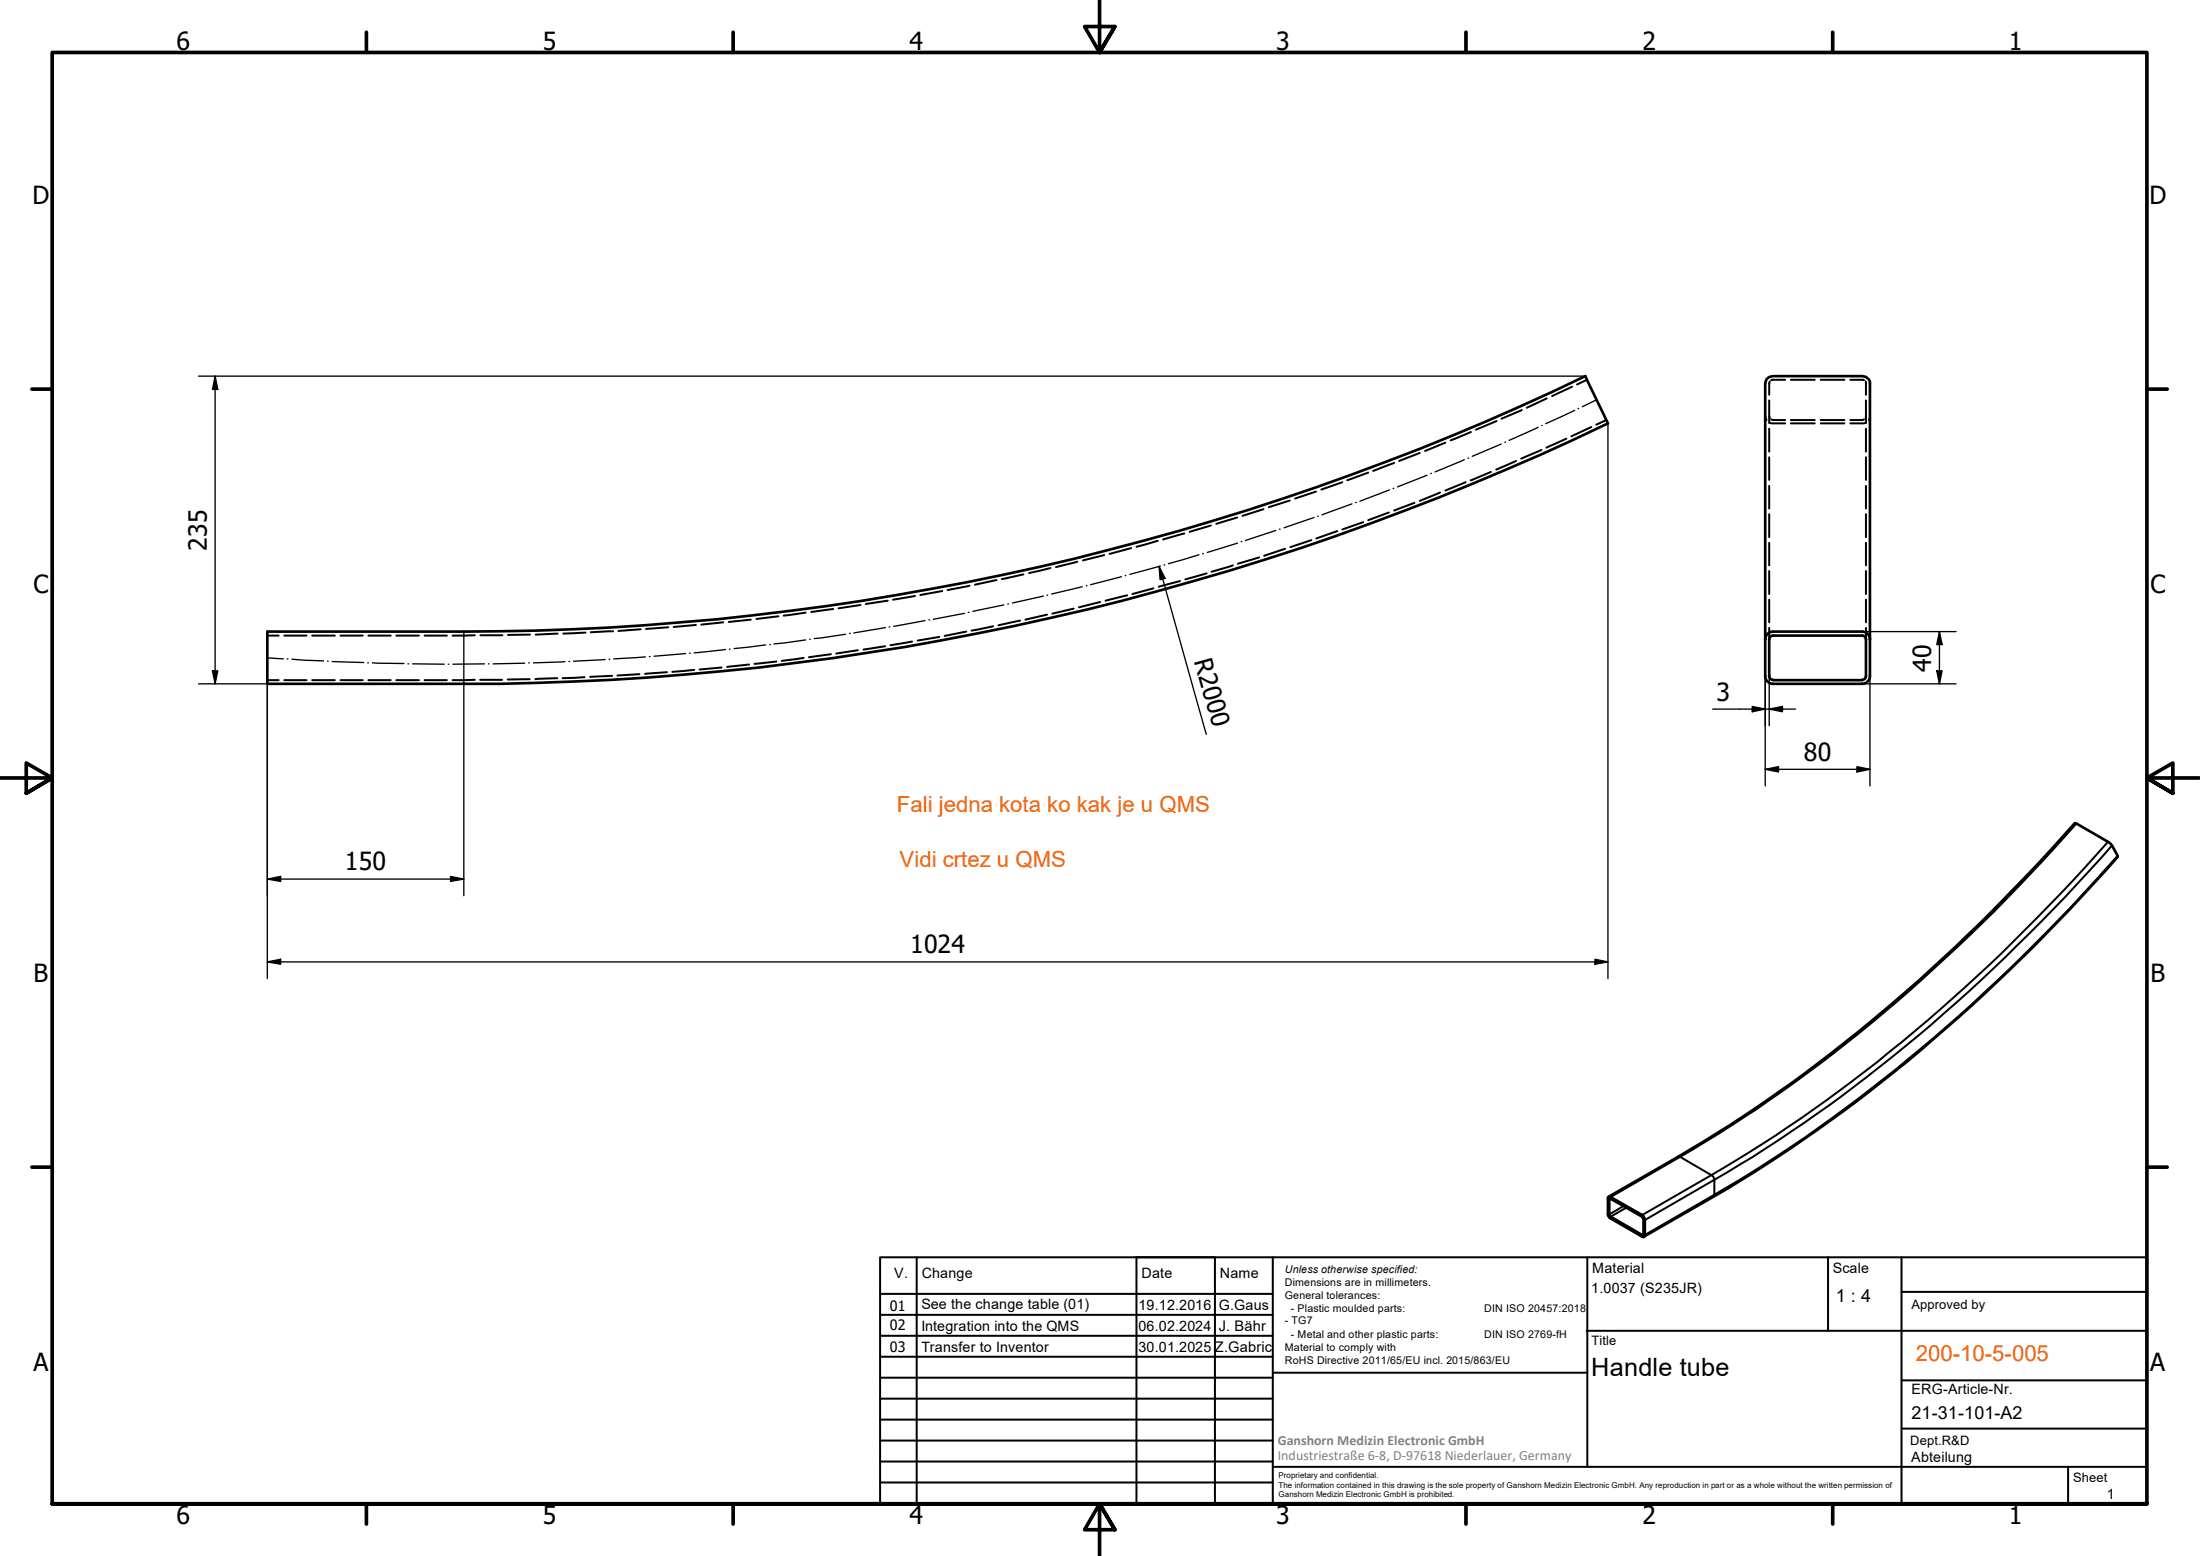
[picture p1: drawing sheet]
<svg xmlns="http://www.w3.org/2000/svg" width="420mm" height="297mm" viewBox="0 0 420 297" stroke-linecap="round" stroke-linejoin="round" font-family="sans-serif">
<!-- layer: Hidden (ISO) -->
<g fill="none" stroke="#000" stroke-width=".38">
<path d="M290.6 78.3l-3.8 1.6M295.4 76.1l-3.8 1.7M300.2 73.8l-3.8 1.8M303.1 72.5l-1.9 .9M337.1 79.5l.3 .7M337.9 79.5l.1 .3M337.9 76.4v4.4M338 72.8l-.1 .4v2.2M340.9 72.5l-2.6 .1M342 72.5h4.6M347.7 72.5h4.5M353.4 72.5l2.6 .1"/>
<path d="M356.3 72.8l.1 2.6M356.4 76.4v4.4M356.4 79.5l-.1 .3M357.1 79.5l-.2 .7M236.3 98.8l-4 1.2M241.3 97.2l-4 1.3M246.3 95.6l-4 1.2M251.3 93.8l-4 1.4M256.3 92.1l-4 1.4M260.3 99.7l-4 1.4M261.3 90.2l-4 1.5M265.2 97.8l-3.9 1.5"/>
<path d="M266.3 88.4l-4 1.5M270.1 96l-3.8 1.5M271.1 86.5l-3.9 1.5M275 94l-3.9 1.6M276 84.5l-3.8 1.6M279.9 92.1l-3.9 1.5M280.9 82.5l-3.8 1.6M284.7 90.1l-3.8 1.6M285.8 80.4l-3.9 1.6M289.6 88l-3.8 1.6M294.4 85.9l-3.9 1.7M299.1 83.7l-3.8 1.8"/>
<path d="M303.9 81.5l-3.8 1.8M306.8 80.2l-1.9 .9M337.9 81.8v4.4M337.9 87.3v4.3M337.9 92.8v4.3M337.9 98.2v4.3M337.9 80.7l.4 .1h2.6M338.3 80.1l.3 .1h2.3M342 80.2h4.6M342 80.8h4.6M347.7 80.2h4.5M347.7 80.8h4.5"/>
<path d="M356 80.1l-.3 .1h-2.3M356.4 80.7l-.4 .1h-2.6M356.4 81.8v4.4M356.4 87.3v4.3M356.4 92.8v4.3M356.4 98.2v4.3M127.6 119.7l-4.2 .4M132.9 119.3l-4.2 .4M138.1 118.8l-4.2 .4M143.4 118.3l-4.2 .4M148.7 117.7l-4.2 .5M153.9 117l-4.2 .5"/>
<path d="M159.1 116.3l-4.2 .5M164.3 115.5l-4.2 .6M169.5 114.7l-4.1 .6M174.8 113.8l-4.2 .7M180 112.8l-4.2 .8M185.2 111.8l-4.2 .8M189.7 119.6l-4.2 .8M190.3 110.7l-4.1 .9M194.8 118.5l-4.1 .9M195.5 109.7l-4.2 .8M200 117.3l-4.2 1M200.6 108.4l-4.1 1"/>
<path d="M205 116.2l-4 .9M205.7 107.2l-4 1.1M210.1 114.9l-4 1M210.9 106l-4.1 1M215.3 113.7l-4.2 1M216 104.6l-4.1 1.1M220.3 112.3l-4 1.1M221.1 103.2l-4.1 1.2M225.4 110.9l-4.1 1.1M226.2 101.8l-4.1 1.2M230.4 109.5l-4 1.1M231.3 100.3l-4.1 1.2"/>
<path d="M235.5 107.9l-4.1 1.2M240.5 106.4l-4.1 1.2M245.4 104.8l-4 1.3M250.4 103.1l-4 1.3M255.4 101.4l-4 1.4M337.9 103.6v4.3M337.9 109v4.4M337.9 114.5v4.3M337.9 119.9v2.1M356.4 103.6v4.3M356.4 109v4.4M356.4 114.5v4.3"/>
<path d="M356.4 119.9v2.1M51.1 129.8h2.1M51.1 121.3h2.1M54.3 129.8h4.2M54.3 121.3h4.2M59.6 129.8h4.3M59.6 121.3h4.3M65 129.8h4.3M65 121.3h4.3M70.4 129.8h4.2M70.4 121.3h4.2M75.7 129.8h4.3"/>
<path d="M75.7 121.3h4.3M81.1 129.8h4.2M81.1 121.3h4.2M90.7 129.8h-4.3M90.7 121.3h-4.3M91.7 129.8h4.2M91.8 121.3h4.1M101.2 129.7h-4.2M101.2 121.1l-4.2 .1M106.4 129.5l-4.2 .2M106.5 121l-4.2 .1M111.6 129.3l-4.2 .2"/>
<path d="M111.8 120.8l-4.2 .2M116.9 129l-4.2 .2M117.1 120.5l-4.3 .2M122.1 128.7l-4.2 .3M122.4 120.1l-4.3 .3M127.4 128.3l-4.2 .3M132.6 127.9l-4.2 .4M137.8 127.4l-4.2 .4M143.1 126.9l-4.2 .4M148.3 126.3l-4.2 .4M153.5 125.6l-4.2 .6M158.7 124.9l-4.2 .6"/>
<path d="M163.8 124.1l-4.1 .7M169 123.4l-4.1 .6M174.2 122.5l-4.1 .7M179.4 121.6l-4.1 .7M184.5 120.6l-4.1 .8"/>
</g>
<!-- layer: Visible (ISO) -->
<g fill="none" stroke="#000" stroke-width=".51">
<path d="M51.1 120.6h37.5a494.1 494.1 0 0 0 214.2-48.8l4.3 9a504.7 504.7 0 0 1-218.5 49.7h-37.5zM337.1 129.1l.1-56.2a1.48 1.48 0 0 1 1.4-1.1h17.1l.9 .3a1.1 1.1 0 0 1 .5 1.1v55.9M337.1 129a1.49 1.49 0 0 0 1.5 1.5M337.9 129a.73 .73 0 0 0 .7 .8M337.9 122v7.1M338.6 121.3a.73 .73 0 0 0-.7 .8M338.6 120.6a1.49 1.49 0 0 0-1.5 1.5M338.6 121.3h17a.73 .73 0 0 1 .8 .8M338.6 120.6h17a1.49 1.49 0 0 1 1.5 1.5M338.6 129.8h17.1M356.4 122v7.1M356.4 129a.73 .73 0 0 1-.8 .8"/>
<path d="M357.1 129a1.49 1.49 0 0 1-1.5 1.5h-17M307.1 228.6l.2-.1h.3l6 3.5 .3 .3 .2 .5v3l-.2 .3h-.3l-6.3-3.7-.2-.4zM307.2 228.5l13.3-7.7a300 300 0 0 0 62.2-49.2l6.9-7.1 6.6-7.4 .4 .1 6.4 3.8 .4 .4 1 2a323.9 323.9 0 0 1-64.7 57.3l-9.9 6.3-15.9 9.1M307.3 228.8h.2l6.2 3.5 .2 .4-.1 3.1-6.4-3.7z"/>
</g>
<!-- layer: Visible Narrow (ISO) -->
<path d="M396.6 157.2a316.8 316.8 0 0 1-68.4 59.3l-7.3 4.3h-.4M402.6 160.7a330.2 330.2 0 0 1-58.6 52.8l-7.4 4.9-9.8 5.9 .4 .3 .2 .6M403.4 161.4a326.3 326.3 0 0 1-58.8 53l-9.8 6.4-7.4 4.4M404.4 163.4a327.3 327.3 0 0 1-64.5 57l-5.1 3.2-7.4 4.5-.2 .4M307.6 228.5l13.3-7.7 5.9 3.5-13.2 7.7M307.6 228.8l-.3 .2M310.1 230.2l-2.8 1.6M310.6 230.6l-3 1.7M313.9 235.6l-.3 .2M327.4 225.2v2.9l-13.3 7.7M327.4 225.2l-13.3 7.7" fill="none" stroke="#000" stroke-width=".38"/>
<!-- layer: Border (ISO) -->
<g fill="none" stroke="#000" stroke-width=".7">
<path d="M70 6.1v3.9M140 6.1v3.9M210 0v10l-2.9-4.9h5.8l-2.9 4.9 2.9-4.9M280 6.1v3.9M350 6.1v3.9M6.1 74.3h3.9M410 74.3h3.9M0 148.5h10l-5-2.8v5.7l5-2.9-5 2.9M420 148.5h-10l5-2.8v5.7l-5-2.9 5 2.9M6.1 222.8h3.9M410 222.8h3.9M10 287.1v-277.1h400v277.1h-400h400"/>
<path d="M70 287.1v3.8M140 287.1v3.8M212.9 292l-2.9-4.9 2.9 4.9h-5.8l2.9-4.9v9.9M280 287.1v3.8M350 287.1v3.8"/>
</g>
<!-- layer: TitleBlock -->
<g fill="none" stroke="#000" stroke-width=".38">
<path d="M168.1 251h75M168.1 247h75M168.1 255h75M168.1 259h75M175.1 240v47M216.9 240h15M217 240v47M232 240v47M243.1 240.1v46.9h-75v-47h241.9v47.1h-167M303 254h107M303.1 240v40M349.1 240v14"/>
<path d="M363.2 240v47.1M363.2 246.6h46.8M168.1 271h75M168.1 263h75M168.1 267h75M168.1 275h75M168.1 279h75M243.1 262.1h60M363.2 272.7h46.8M363.2 263.5h46.8M168.1 283h75M216.9 287h15"/>
<path d="M243.1 280h166.9M395 280.1v7"/>
</g>
<!-- layer: Sketch Geometry (ISO) -->
<g fill="none" stroke="#000" stroke-width=".25">
<path d="M300.7 78.3l-5.5 2.6M301.5 78h-.1M304.9 76.3l-2.7 1.3M251 98.8l-5.8 2M251.7 98.5h.1M258.2 96.2l-5.7 2.1M258.9 95.9h.1M265.4 93.5l-5.7 2.2M266.2 93.2l-.1 .1M272.5 90.7l-5.6 2.2M273.4 90.3l-.2 .1M279.7 87.7l-5.6 2.4"/>
<path d="M280.5 87.4l-.1 .1M286.7 84.8l-5.5 2.3M287.5 84.4h-.1M293.8 81.6l-5.6 2.5M294.5 81.2l-.1 .1M169.1 119.8l-6 1M169.8 119.7h.1M176.7 118.5l-6 1.1M177.4 118.3h.1M184.2 117.1l-6 1.1M184.9 116.9h.1M191.7 115.5l-5.9 1.2"/>
<path d="M192.5 115.3h.1M199.3 113.8l-5.9 1.3M200.1 113.6l-.1 .1M206.7 112l-5.8 1.4M207.5 111.8h.1M214.2 110.1l-5.9 1.5M215 109.8l-.1 .1M221.6 108.1l-5.8 1.6M222.4 107.8l-.1 .1M229 105.9l-5.9 1.7M229.8 105.6l-.1 .1M236.3 103.7l-5.7 1.8"/>
<path d="M237.2 103.4h-.2M243.6 101.3l-5.7 1.9M244.3 101h.2M51.1 125.6l3 .2M54.9 125.8h.1M55.8 125.8l6 .4M62.5 126.2h.2M63.4 126.3l6.1 .2M70.2 126.5h.2M71.1 126.5l6.1 .2M77.9 126.7h.1M78.8 126.7l6 .1"/>
<path d="M85.6 126.8h.1M92.5 126.7l-6 .1M93.3 126.7h.1M100.2 126.6l-6 .1M101 126.5h.1M107.9 126.3l-6 .2M108.6 126.3h.2M115.6 125.9l-6.1 .3M116.3 125.8h.2M123.3 125.4l-6.1 .4M124 125.3h.1M130.9 124.8l-6 .5"/>
<path d="M131.7 124.7h.1M138.6 124l-6 .6M139.3 123.9h.1M146.2 123.1l-6 .7M147 123h.1M153.9 122.2l-6.1 .7M154.6 122h.1M161.5 121.1l-6 .8M162.4 120.9l-.2 .1"/>
</g>
<!-- layer: Dimension (ISO) -->
<g fill="none" stroke="#000" stroke-width=".25">
<path d="M37.9 71.8h264.9M41.1 71.8v58.7M41.1 71.8l.5 2.5h-1zM307.1 80.8v106M221.4 108.1l1.1 2.3-.9 .3zM221.4 108.1l9 32.1M37.9 130.5h13.2M40.6 128.1h1l-.5 2.4zM51.1 120.6v66.2M88.6 120.6v50.4M327.1 135.4h15.8M334.6 134.9l2.5 .5-2.5 .5z"/>
<path d="M337.1 129.1v20.9M337.9 135.4l2.5-.5v1zM337.9 129.1v9.4M355.7 130.5h17.9M355.7 120.6h17.9M357.1 129.1v20.9M369.9 128.1h1l-.5 2.4zM370.4 120.6v9.9M370.4 120.6l.5 2.4h-1zM337.1 146.9l2.6-.5v1zM337.1 146.9h20M354.6 146.4l2.5 .5-2.5 .5z"/>
<path d="M51.1 167.8l2.5-.5v1zM51.1 167.8h37.5M86 167.3l2.6 .5-2.6 .5zM51.1 183.6l2.5-.5v1zM51.1 183.6h256M304.6 183.1l2.5 .5-2.5 .5z"/>
</g>
<g fill="#000">
<path d="M41.1 71.8l.5 2.5h-1zM221.4 108.1l1.1 2.3-.9 .3zM40.6 128.1h1l-.5 2.4zM334.6 134.9l2.5 .5-2.5 .5zM337.9 135.4l2.5-.5v1zM369.9 128.1h1l-.5 2.4zM370.4 120.6l.5 2.4h-1zM337.1 146.9l2.6-.5v1zM354.6 146.4l2.5 .5-2.5 .5zM51.1 167.8l2.5-.5v1zM86 167.3l2.6 .5-2.6 .5zM51.1 183.6l2.5-.5v1z"/>
<path d="M304.6 183.1l2.5 .5-2.5 .5z"/>
</g>
<g font-size="4.8">
<text x="33.7" y="9.6">6</text>
<text x="103.7" y="9.6">5</text>
<text x="173.7" y="9.6">4</text>
<text x="243.7" y="9.6">3</text>
<text x="313.7" y="9.6">2</text>
<text x="383.7" y="9.6">1</text>
<text x="6.2" y="38.9">D</text>
<text x="410.5" y="38.9">D</text>
<text x="39.5" y="105.1" transform="rotate(-90 39.5 105.1)">235</text>
<text x="6.4" y="113.1">C</text>
<text x="410.7" y="113.1">C</text>
<text x="228" y="126.1" transform="rotate(74 228 126.1)">R2000</text>
<text x="368.8" y="128.2" transform="rotate(-90 368.8 128.2)">40</text>
<text x="327.9" y="133.8">3</text>
<text x="344.5" y="145.3">80</text>
<text x="65.8" y="166.2">150</text>
<text x="173.8" y="182">1024</text>
<text x="6.4" y="187.4">B</text>
<text x="410.7" y="187.4">B</text>
<text x="6.4" y="261.7">A</text>
<text x="303.9" y="262.6">Handle tube</text>
<text x="410.7" y="261.7">A</text>
<text x="33.7" y="290.9">6</text>
<text x="103.7" y="290.9">5</text>
<text x="173.7" y="290.9">4</text>
<text x="243.7" y="290.9">3</text>
<text x="313.7" y="290.9">2</text>
<text x="383.7" y="290.9">1</text>
</g>
<g font-size="4.2" fill="#ff6200">
<text x="171.3" y="154.9">Fali jedna kota ko kak je u QMS</text>
<text x="171.8" y="165.6">Vidi crtez u QMS</text>
<text x="365.9" y="259.8">200-10-5-005</text>
</g>
<g font-size="3.4">
<text x="350.6" y="248.5">1 : 4</text>
<text x="365.1" y="270.9">21-31-101-A2</text>
</g>
<g font-size="2.8">
<text x="232.8" y="254">J. Bähr</text>
<text x="232" y="258.1">Z.Gabric</text>
</g>
<g font-size="2.7">
<text x="170.8" y="244">V.</text>
<text x="176" y="244">Change</text>
<text x="218" y="244">Date</text>
<text x="233" y="244">Name</text>
<text x="304.1" y="243">Material</text>
<text x="350" y="243.1">Scale</text>
<text x="169.9" y="250.2">01</text>
<text x="176" y="249.9">See the change table (01)</text>
<text x="217.4" y="250">19.12.2016</text>
<text x="232.8" y="250">G.Gaus</text>
<text x="303.9" y="246.8">1.0037 (S235JR)</text>
<text x="169.9" y="254">02</text>
<text x="176" y="254">Integration into the QMS</text>
<text x="217.4" y="254">06.02.2024</text>
<text x="169.9" y="258.1">03</text>
<text x="176" y="258">Transfer to Inventor</text>
<text x="217.4" y="258">30.01.2025</text>
<text x="365.1" y="266.1">ERG-Article-Nr.</text>
<text x="365" y="279">Abteilung</text>
<text x="402.3" y="286.2">1</text>
</g>
<g font-size="2.7" fill="#808080">
<text x="244" y="275.8">Ganshorn Medizin Electronic GmbH</text>
<text x="244" y="278.7">Industriestraße 6-8, D-97618 Niederlauer, Germany</text>
</g>
<g font-size="2.5">
<text x="365.1" y="249.9">Approved by</text>
<text x="304" y="256.8">Title</text>
<text x="364.8" y="275.8">Dept.R&amp;D</text>
<text x="395.9" y="282.9">Sheet</text>
</g>
<g font-size="2">
<text x="245.4" y="242.9">Unless otherwise specified:</text>
<text x="245.4" y="245.4">Dimensions are in millimeters.</text>
<text x="245.4" y="247.9">General tolerances:</text>
<text x="246.5" y="250.4">- Plastic moulded parts:</text>
<text x="283.5" y="250.4">DIN ISO 20457:2018</text>
<text x="245.4" y="252.8">- TG7</text>
<text x="245.4" y="257.9">Material to comply with</text>
<text x="246.5" y="255.4">- Metal and other plastic parts:</text>
<text x="283.5" y="255.4">DIN ISO 2769-fH</text>
<text x="245.4" y="260.3">RoHS Directive 2011/65/EU incl. 2015/863/EU</text>
</g>
<g font-size="1.5">
<text x="244.2" y="282.2">Proprietary and confidential.</text>
<text x="244.2" y="284">The information contained in this drawing is the sole property of Ganshorn Medizin Electronic GmbH. Any reproduction in part or as a whole without the written permission of</text>
<text x="244.2" y="285.8">Ganshorn Medizin Electronic GmbH is prohibited.</text>
</g>
</svg>
